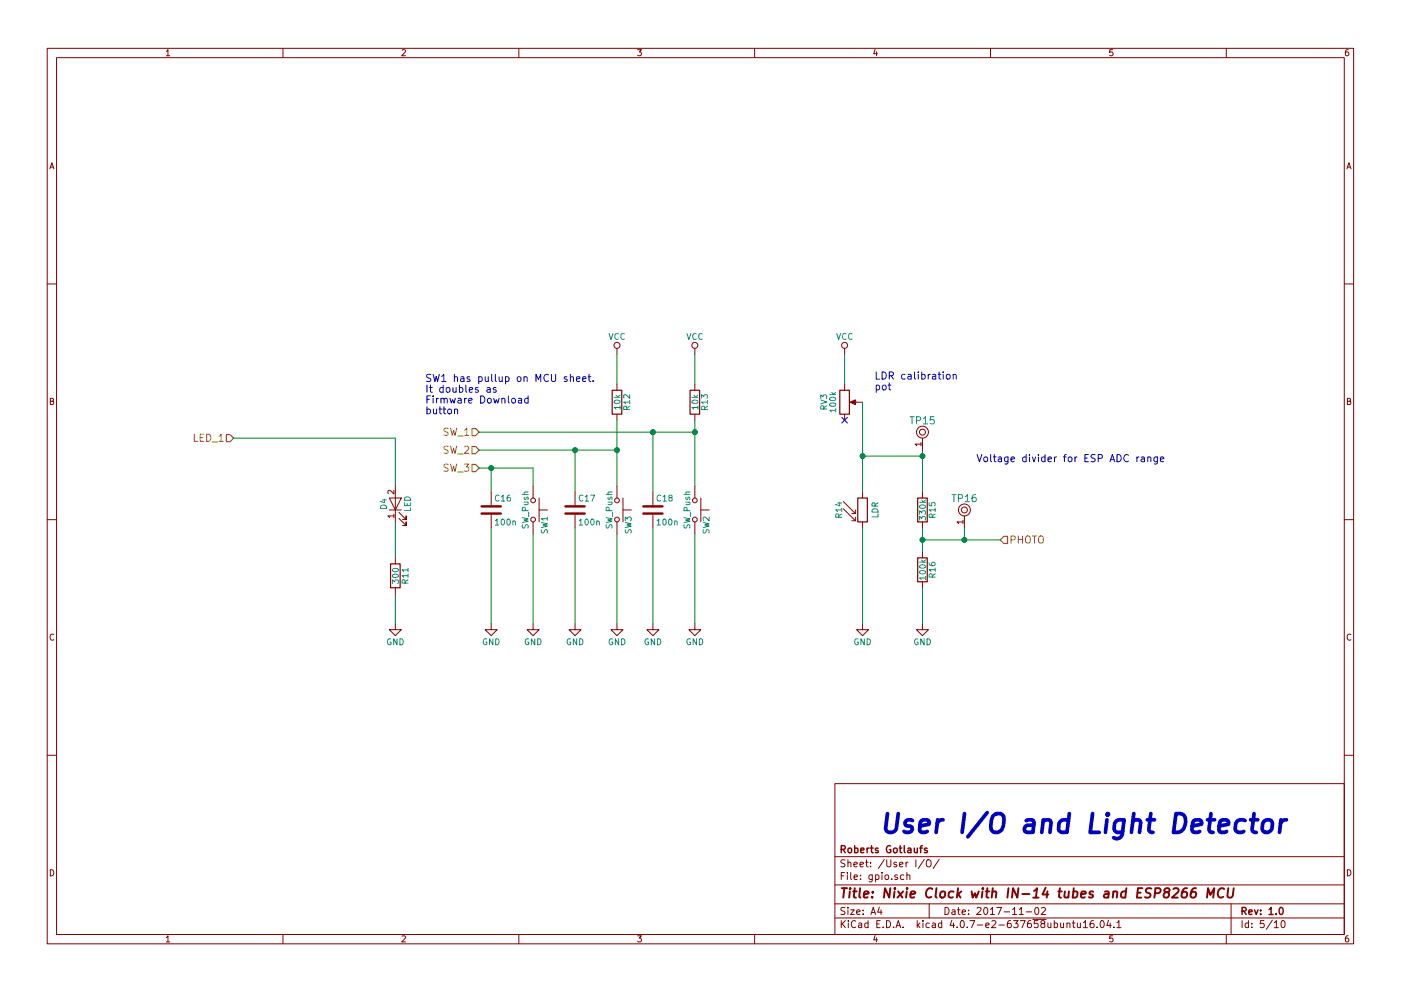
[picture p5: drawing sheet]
EESchema Schematic File Version 2
LIBS:power
LIBS:device
LIBS:switches
LIBS:relays
LIBS:motors
LIBS:transistors
LIBS:conn
LIBS:linear
LIBS:regul
LIBS:74xx
LIBS:cmos4000
LIBS:adc-dac
LIBS:memory
LIBS:xilinx
LIBS:microcontrollers
LIBS:dsp
LIBS:microchip
LIBS:analog_switches
LIBS:motorola
LIBS:texas
LIBS:intel
LIBS:audio
LIBS:interface
LIBS:digital-audio
LIBS:philips
LIBS:display
LIBS:cypress
LIBS:siliconi
LIBS:opto
LIBS:atmel
LIBS:contrib
LIBS:valves
LIBS:ESP8266
LIBS:components
LIBS:Zilog
LIBS:zetex
LIBS:Xicor
LIBS:Worldsemi
LIBS:wiznet
LIBS:video
LIBS:ttl_ieee
LIBS:triac_thyristor
LIBS:transf
LIBS:supertex
LIBS:stm32
LIBS:stm8
LIBS:silabs
LIBS:sensors
LIBS:RFSolutions
LIBS:rfcom
LIBS:references
LIBS:pspice
LIBS:Power_Management
LIBS:powerint
LIBS:Oscillators
LIBS:onsemi
LIBS:nxp_armmcu
LIBS:nxp
LIBS:nordicsemi
LIBS:msp430
LIBS:motor_drivers
LIBS:modules
LIBS:microchip_pic32mcu
LIBS:microchip_pic24mcu
LIBS:microchip_pic18mcu
LIBS:microchip_pic16mcu
LIBS:microchip_pic12mcu
LIBS:microchip_pic10mcu
LIBS:microchip_dspic33dsc
LIBS:mechanical
LIBS:maxim
LIBS:logic_programmable
LIBS:LEM
LIBS:leds
LIBS:Lattice
LIBS:ir
LIBS:intersil
LIBS:infineon
LIBS:hc11
LIBS:graphic_symbols
LIBS:gennum
LIBS:ftdi
LIBS:ESD_Protection
LIBS:elec-unifil
LIBS:diode
LIBS:dc-dc
LIBS:cmos_ieee
LIBS:brooktre
LIBS:bosch
LIBS:bbd
LIBS:battery_management
LIBS:analog_devices
LIBS:Altera
LIBS:allegro
LIBS:actel
LIBS:ac-dc
LIBS:74xgxx
LIBS:esp_nixie_clock-cache
EELAYER 25 0
EELAYER END
$Descr A4 11693 8268
encoding utf-8
Sheet 5 10
Title "Nixie Clock with IN-14 tubes and ESP8266 MCU"
Date "2017-11-02"
Rev "1.0"
Comp "Roberts Gotlaufs"
Comment1 ""
Comment2 ""
Comment3 ""
Comment4 ""
$EndDescr
Text HLabel 1950 3650 0    60   Input ~ 0
LED_1
Text HLabel 4000 3600 0    60   Input ~ 0
SW_1
Text HLabel 4000 3750 0    60   Input ~ 0
SW_2
Text HLabel 4000 3900 0    60   Input ~ 0
SW_3
Text HLabel 8350 4500 2    60   Input ~ 0
PHOTO
$Comp
L R R11
U 1 1
P 3300 4800
F 0 "R11" V 3380 4800 50  0000 C CNN
F 1 "300" V 3300 4800 50  0000 C CNN
F 2 "Resistors_SMD:R_0805_HandSoldering" V 3230 4800 50  0001 C CNN
F 3 "" H 3300 4800 50  0001 C CNN
	1    3300 4800
	1    0    0    -1  
$EndComp
$Comp
L LED D4
U 1 1
P 3300 4200
F 0 "D4" H 3300 4300 50  0000 C CNN
F 1 "LED" H 3300 4100 50  0000 C CNN
F 2 "LEDs:LED_0805_HandSoldering" H 3300 4200 50  0001 C CNN
F 3 "" H 3300 4200 50  0001 C CNN
	1    3300 4200
	0    -1   -1   0   
$EndComp
$Comp
L GND #PWR054
U 1 1
P 3300 5200
F 0 "#PWR054" H 3300 4950 50  0001 C CNN
F 1 "GND" H 3300 5050 50  0000 C CNN
F 2 "" H 3300 5200 50  0001 C CNN
F 3 "" H 3300 5200 50  0001 C CNN
	1    3300 5200
	1    0    0    -1  
$EndComp
$Comp
L SW_Push SW1
U 1 1
P 4450 4250
F 0 "SW1" H 4500 4350 50  0000 L CNN
F 1 "SW_Push" H 4450 4190 50  0000 C CNN
F 2 "footprints:SW_SMD" H 4450 4450 50  0001 C CNN
F 3 "" H 4450 4450 50  0001 C CNN
	1    4450 4250
	0    1    1    0   
$EndComp
$Comp
L SW_Push SW2
U 1 1
P 5800 4250
F 0 "SW2" H 5850 4350 50  0000 L CNN
F 1 "SW_Push" H 5800 4190 50  0000 C CNN
F 2 "footprints:SW_SMD" H 5800 4450 50  0001 C CNN
F 3 "" H 5800 4450 50  0001 C CNN
	1    5800 4250
	0    1    1    0   
$EndComp
$Comp
L SW_Push SW3
U 1 1
P 5150 4250
F 0 "SW3" H 5200 4350 50  0000 L CNN
F 1 "SW_Push" H 5150 4190 50  0000 C CNN
F 2 "footprints:SW_SMD" H 5150 4450 50  0001 C CNN
F 3 "" H 5150 4450 50  0001 C CNN
	1    5150 4250
	0    1    1    0   
$EndComp
$Comp
L GND #PWR055
U 1 1
P 4450 5200
F 0 "#PWR055" H 4450 4950 50  0001 C CNN
F 1 "GND" H 4450 5050 50  0000 C CNN
F 2 "" H 4450 5200 50  0001 C CNN
F 3 "" H 4450 5200 50  0001 C CNN
	1    4450 5200
	1    0    0    -1  
$EndComp
$Comp
L GND #PWR056
U 1 1
P 5150 5200
F 0 "#PWR056" H 5150 4950 50  0001 C CNN
F 1 "GND" H 5150 5050 50  0000 C CNN
F 2 "" H 5150 5200 50  0001 C CNN
F 3 "" H 5150 5200 50  0001 C CNN
	1    5150 5200
	1    0    0    -1  
$EndComp
$Comp
L GND #PWR057
U 1 1
P 5800 5200
F 0 "#PWR057" H 5800 4950 50  0001 C CNN
F 1 "GND" H 5800 5050 50  0000 C CNN
F 2 "" H 5800 5200 50  0001 C CNN
F 3 "" H 5800 5200 50  0001 C CNN
	1    5800 5200
	1    0    0    -1  
$EndComp
$Comp
L R R12
U 1 1
P 5150 3350
F 0 "R12" V 5230 3350 50  0000 C CNN
F 1 "10k" V 5150 3350 50  0000 C CNN
F 2 "Resistors_SMD:R_0805_HandSoldering" V 5080 3350 50  0001 C CNN
F 3 "" H 5150 3350 50  0001 C CNN
	1    5150 3350
	1    0    0    -1  
$EndComp
$Comp
L R R13
U 1 1
P 5800 3350
F 0 "R13" V 5880 3350 50  0000 C CNN
F 1 "10k" V 5800 3350 50  0000 C CNN
F 2 "Resistors_SMD:R_0805_HandSoldering" V 5730 3350 50  0001 C CNN
F 3 "" H 5800 3350 50  0001 C CNN
	1    5800 3350
	1    0    0    -1  
$EndComp
$Comp
L VCC #PWR058
U 1 1
P 5150 2950
F 0 "#PWR058" H 5150 2800 50  0001 C CNN
F 1 "VCC" H 5150 3100 50  0000 C CNN
F 2 "" H 5150 2950 50  0001 C CNN
F 3 "" H 5150 2950 50  0001 C CNN
	1    5150 2950
	1    0    0    -1  
$EndComp
$Comp
L VCC #PWR059
U 1 1
P 5800 2950
F 0 "#PWR059" H 5800 2800 50  0001 C CNN
F 1 "VCC" H 5800 3100 50  0000 C CNN
F 2 "" H 5800 2950 50  0001 C CNN
F 3 "" H 5800 2950 50  0001 C CNN
	1    5800 2950
	1    0    0    -1  
$EndComp
$Comp
L C C16
U 1 1
P 4100 4250
F 0 "C16" H 4125 4350 50  0000 L CNN
F 1 "100n" H 4125 4150 50  0000 L CNN
F 2 "Capacitors_SMD:C_0805_HandSoldering" H 4138 4100 50  0001 C CNN
F 3 "" H 4100 4250 50  0001 C CNN
	1    4100 4250
	1    0    0    -1  
$EndComp
Wire Wire Line
	3300 4650 3300 4350
Wire Wire Line
	1950 3650 3300 3650
Wire Wire Line
	3300 3650 3300 4050
Wire Wire Line
	3300 5200 3300 4950
Wire Wire Line
	4000 3900 4450 3900
Wire Wire Line
	4000 3750 5150 3750
Wire Wire Line
	5150 3500 5150 4050
Wire Wire Line
	4450 5200 4450 4450
Wire Wire Line
	5150 4450 5150 5200
Wire Wire Line
	5800 5200 5800 4450
Connection ~ 5150 3750
Wire Wire Line
	5150 3200 5150 2950
Wire Wire Line
	5800 3200 5800 2950
Wire Wire Line
	5800 4050 5800 3500
Wire Wire Line
	4100 4100 4100 3900
Connection ~ 4100 3900
$Comp
L GND #PWR060
U 1 1
P 4100 5200
F 0 "#PWR060" H 4100 4950 50  0001 C CNN
F 1 "GND" H 4100 5050 50  0000 C CNN
F 2 "" H 4100 5200 50  0001 C CNN
F 3 "" H 4100 5200 50  0001 C CNN
	1    4100 5200
	1    0    0    -1  
$EndComp
Wire Wire Line
	4100 5200 4100 4400
$Comp
L C C17
U 1 1
P 4800 4250
F 0 "C17" H 4825 4350 50  0000 L CNN
F 1 "100n" H 4825 4150 50  0000 L CNN
F 2 "Capacitors_SMD:C_0805_HandSoldering" H 4838 4100 50  0001 C CNN
F 3 "" H 4800 4250 50  0001 C CNN
	1    4800 4250
	1    0    0    -1  
$EndComp
$Comp
L C C18
U 1 1
P 5450 4250
F 0 "C18" H 5475 4350 50  0000 L CNN
F 1 "100n" H 5475 4150 50  0000 L CNN
F 2 "Capacitors_SMD:C_0805_HandSoldering" H 5488 4100 50  0001 C CNN
F 3 "" H 5450 4250 50  0001 C CNN
	1    5450 4250
	1    0    0    -1  
$EndComp
Wire Wire Line
	4800 4100 4800 3750
Connection ~ 4800 3750
Wire Wire Line
	4000 3600 5800 3600
Connection ~ 5800 3600
Wire Wire Line
	5450 4100 5450 3600
Connection ~ 5450 3600
$Comp
L GND #PWR061
U 1 1
P 4800 5200
F 0 "#PWR061" H 4800 4950 50  0001 C CNN
F 1 "GND" H 4800 5050 50  0000 C CNN
F 2 "" H 4800 5200 50  0001 C CNN
F 3 "" H 4800 5200 50  0001 C CNN
	1    4800 5200
	1    0    0    -1  
$EndComp
$Comp
L GND #PWR062
U 1 1
P 5450 5200
F 0 "#PWR062" H 5450 4950 50  0001 C CNN
F 1 "GND" H 5450 5050 50  0000 C CNN
F 2 "" H 5450 5200 50  0001 C CNN
F 3 "" H 5450 5200 50  0001 C CNN
	1    5450 5200
	1    0    0    -1  
$EndComp
Wire Wire Line
	5450 5200 5450 4400
Wire Wire Line
	4800 4400 4800 5200
Wire Wire Line
	4450 3900 4450 4050
Text Notes 3550 3450 0    60   ~ 0
SW1 has pullup on MCU sheet.\nIt doubles as\nFirmware Download\nbutton
$Comp
L LDR03 R14
U 1 1
P 7200 4250
F 0 "R14" V 7000 4250 50  0000 C CNN
F 1 "LDR" V 7275 4250 50  0000 C TNN
F 2 "Opto-Devices:Resistor_LDR_10x8.5_RM7.6" V 7375 4250 50  0001 C CNN
F 3 "" H 7200 4200 50  0001 C CNN
	1    7200 4250
	1    0    0    -1  
$EndComp
$Comp
L POT RV3
U 1 1
P 7050 3350
F 0 "RV3" V 6875 3350 50  0000 C CNN
F 1 "100k" V 6950 3350 50  0000 C CNN
F 2 "Potentiometers:Potentiometer_Trimmer_Bourns_3214G" H 7050 3350 50  0001 C CNN
F 3 "" H 7050 3350 50  0001 C CNN
	1    7050 3350
	1    0    0    -1  
$EndComp
$Comp
L R R15
U 1 1
P 7700 4250
F 0 "R15" V 7780 4250 50  0000 C CNN
F 1 "330k" V 7700 4250 50  0000 C CNN
F 2 "Resistors_SMD:R_0805_HandSoldering" V 7630 4250 50  0001 C CNN
F 3 "" H 7700 4250 50  0001 C CNN
	1    7700 4250
	1    0    0    -1  
$EndComp
$Comp
L R R16
U 1 1
P 7700 4750
F 0 "R16" V 7780 4750 50  0000 C CNN
F 1 "100k" V 7700 4750 50  0000 C CNN
F 2 "Resistors_SMD:R_0805_HandSoldering" V 7630 4750 50  0001 C CNN
F 3 "" H 7700 4750 50  0001 C CNN
	1    7700 4750
	1    0    0    -1  
$EndComp
$Comp
L GND #PWR063
U 1 1
P 7200 5200
F 0 "#PWR063" H 7200 4950 50  0001 C CNN
F 1 "GND" H 7200 5050 50  0000 C CNN
F 2 "" H 7200 5200 50  0001 C CNN
F 3 "" H 7200 5200 50  0001 C CNN
	1    7200 5200
	1    0    0    -1  
$EndComp
$Comp
L GND #PWR064
U 1 1
P 7700 5200
F 0 "#PWR064" H 7700 4950 50  0001 C CNN
F 1 "GND" H 7700 5050 50  0000 C CNN
F 2 "" H 7700 5200 50  0001 C CNN
F 3 "" H 7700 5200 50  0001 C CNN
	1    7700 5200
	1    0    0    -1  
$EndComp
Wire Wire Line
	7700 5200 7700 4900
Wire Wire Line
	7700 4600 7700 4400
Wire Wire Line
	7700 3750 7700 4100
Wire Wire Line
	7700 3800 7200 3800
Connection ~ 7200 3800
Wire Wire Line
	7200 4400 7200 5200
$Comp
L VCC #PWR065
U 1 1
P 7050 2950
F 0 "#PWR065" H 7050 2800 50  0001 C CNN
F 1 "VCC" H 7050 3100 50  0000 C CNN
F 2 "" H 7050 2950 50  0001 C CNN
F 3 "" H 7050 2950 50  0001 C CNN
	1    7050 2950
	1    0    0    -1  
$EndComp
Wire Wire Line
	7050 3200 7050 2950
Wire Wire Line
	8350 4500 7700 4500
Connection ~ 7700 4500
NoConn ~ 7050 3500
Wire Wire Line
	7200 3350 7200 4100
Text Notes 8150 3850 0    60   ~ 0
Voltage divider for ESP ADC range
$Comp
L TestPoint TP15
U 1 1
P 7700 3750
F 0 "TP15" H 7700 4000 60  0000 C CNN
F 1 "TestPoint" H 7700 3650 60  0001 C CNN
F 2 "Measurement_Points:Measurement_Point_Round-SMD-Pad_Small" H 7700 3750 60  0001 C CNN
F 3 "" H 7700 3750 60  0001 C CNN
	1    7700 3750
	1    0    0    -1  
$EndComp
Connection ~ 7700 3800
$Comp
L TestPoint TP16
U 1 1
P 8050 4400
F 0 "TP16" H 8050 4650 60  0000 C CNN
F 1 "TestPoint" H 8050 4300 60  0001 C CNN
F 2 "Measurement_Points:Measurement_Point_Round-SMD-Pad_Small" H 8050 4400 60  0001 C CNN
F 3 "" H 8050 4400 60  0001 C CNN
	1    8050 4400
	1    0    0    -1  
$EndComp
Wire Wire Line
	8050 4400 8050 4500
Connection ~ 8050 4500
Text Notes 7350 6950 0    157  Italic 31
User I/O and Light Detector
Text Notes 7300 3250 0    60   ~ 0
LDR calibration\npot
$EndSCHEMATC
